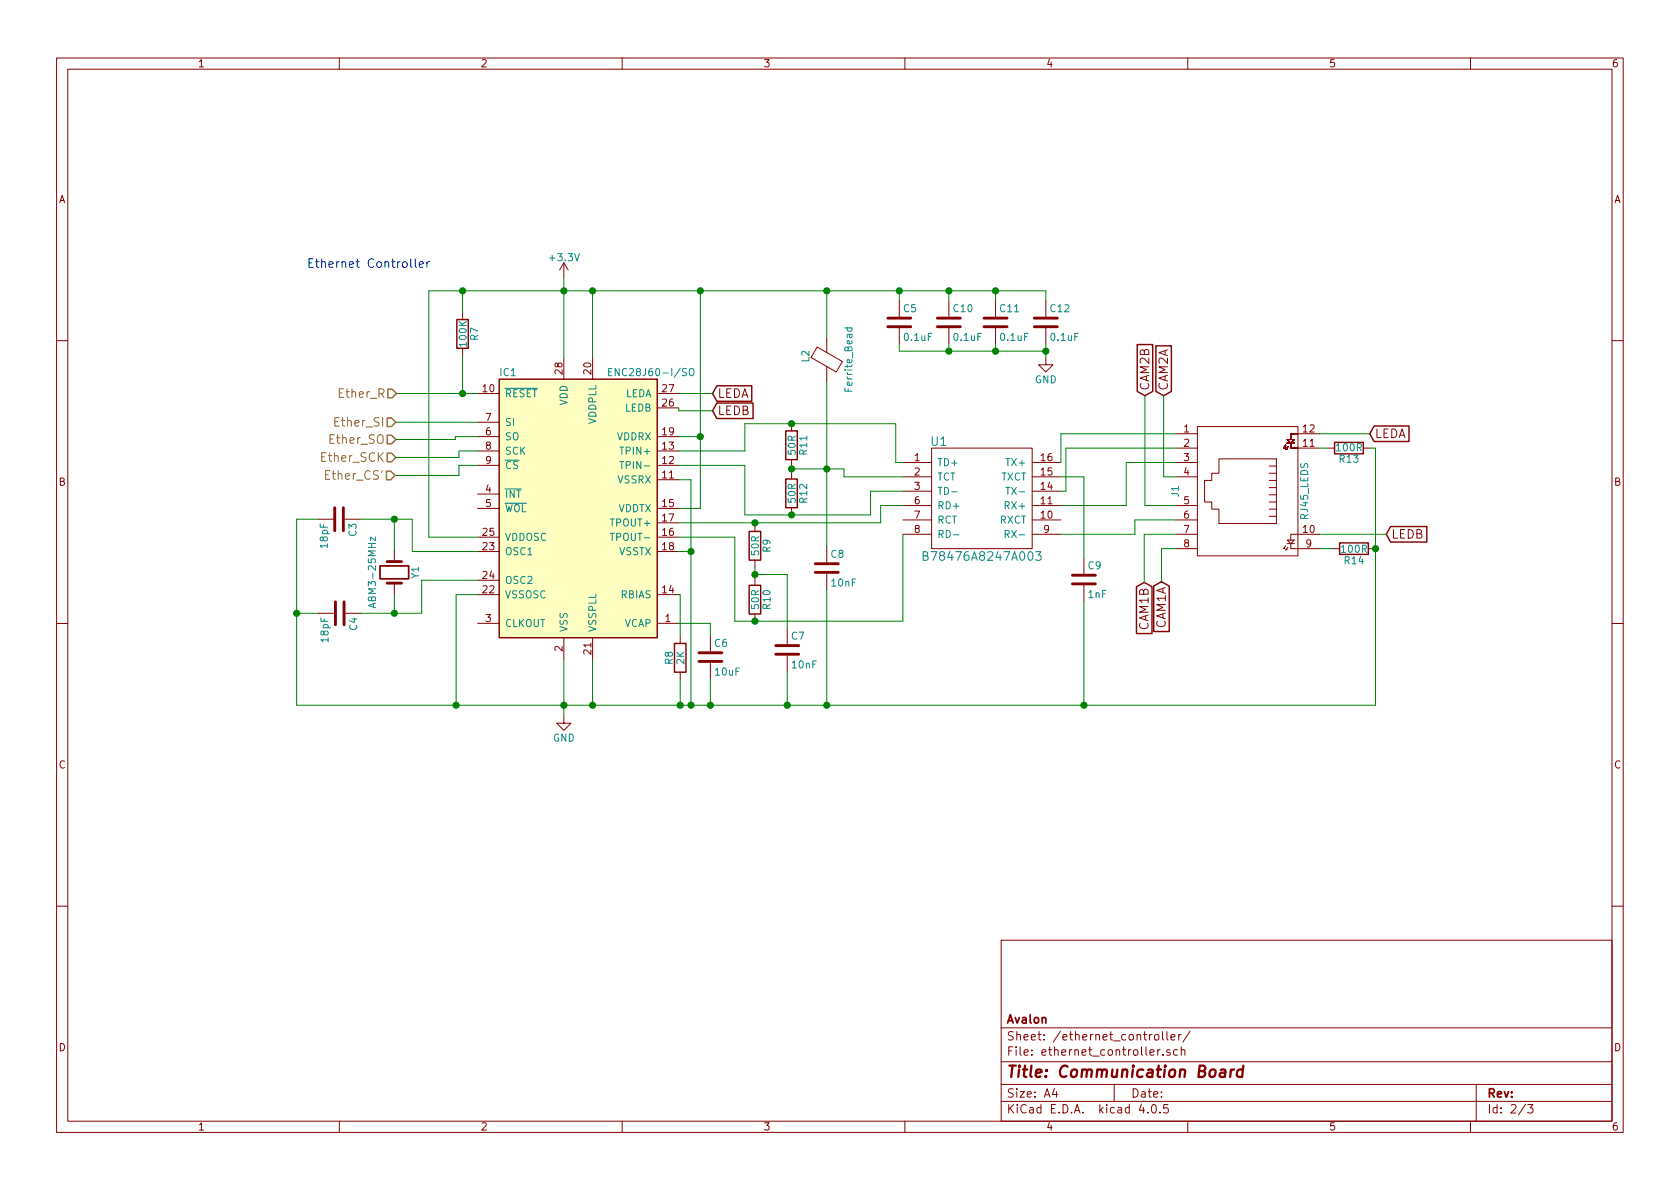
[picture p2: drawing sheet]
EESchema Schematic File Version 4
LIBS:avalon_communication_board-cache
EELAYER 26 0
EELAYER END
$Descr A4 11693 8268
encoding utf-8
Sheet 2 3
Title "Communication Board"
Date ""
Rev ""
Comp "Avalon"
Comment1 ""
Comment2 ""
Comment3 ""
Comment4 ""
$EndDescr
$Comp
L avalon_communication_board-rescue:ENC28J60-I_SO IC1
U 1 1
P 4025 3530
F 0 "IC1" H 3475 4480 50  0000 L CNN
F 1 "ENC28J60-I/SO" H 4225 4480 50  0000 L CNN
F 2 "SMD_Packages:SOIC-28" H 4025 3530 50  0001 C CIN
F 3 "" H 4025 3530 50  0000 C CNN
	1    4025 3530
	1    0    0    -1  
$EndComp
$Comp
L conn:RJ45_LEDS J1
U 1 1
P 8685 3410
F 0 "J1" H 8685 2910 50  0000 C CNN
F 1 "RJ45_LEDS" H 8685 3810 50  0000 C CNN
F 2 "Communication Board Footprints:RJHSE-5381" H 8685 3360 50  0001 C CNN
F 3 "" H 8685 3360 50  0000 C CNN
	1    8685 3410
	0    1    1    0   
$EndComp
$Comp
L avalon_communication_board-rescue:B78476A8247A003 U1
U 1 1
P 6835 3360
AR Path="/5A9219B0" Ref="U1"  Part="1" 
AR Path="/5A91950F/5A9219B0" Ref="U1"  Part="1" 
F 0 "U1" H 6535 3660 60  0000 C CNN
F 1 "B78476A8247A003" H 6835 2860 60  0000 C CNN
F 2 "Communication Board Footprints:B78476A8247A003" H 6835 3360 60  0001 C CNN
F 3 "" H 6835 3360 60  0001 C CNN
	1    6835 3360
	1    0    0    -1  
$EndComp
$Comp
L power:+3.3V #PWR029
U 1 1
P 3925 1920
F 0 "#PWR029" H 3925 1770 50  0001 C CNN
F 1 "+3.3V" H 3925 2060 50  0000 C CNN
F 2 "" H 3925 1920 50  0000 C CNN
F 3 "" H 3925 1920 50  0000 C CNN
	1    3925 1920
	1    0    0    -1  
$EndComp
Text GLabel 4960 2730 2    60   Input ~ 0
LEDA
Text GLabel 4960 2850 2    60   Input ~ 0
LEDB
Text GLabel 9535 3010 2    60   Input ~ 0
LEDA
$Comp
L Device:R R13
U 1 1
P 9390 3110
F 0 "R13" V 9310 3110 50  0000 C CNN
F 1 "100R" V 9390 3110 50  0000 C CNN
F 2 "Resistors_SMD:R_1206_HandSoldering" V 9320 3110 50  0001 C CNN
F 3 "" H 9390 3110 50  0000 C CNN
	1    9390 3110
	0    -1   -1   0   
$EndComp
Text GLabel 9650 3710 2    60   Input ~ 0
LEDB
$Comp
L Device:R R14
U 1 1
P 9425 3810
F 0 "R14" V 9505 3810 50  0000 C CNN
F 1 "100R" V 9425 3810 50  0000 C CNN
F 2 "Resistors_SMD:R_1206_HandSoldering" V 9355 3810 50  0001 C CNN
F 3 "" H 9425 3810 50  0000 C CNN
	1    9425 3810
	0    1    1    0   
$EndComp
$Comp
L power:GND #PWR030
U 1 1
P 3925 4975
F 0 "#PWR030" H 3925 4725 50  0001 C CNN
F 1 "GND" H 3925 4825 50  0000 C CNN
F 2 "" H 3925 4975 50  0000 C CNN
F 3 "" H 3925 4975 50  0000 C CNN
	1    3925 4975
	1    0    0    -1  
$EndComp
Text GLabel 8085 4040 3    60   Input ~ 0
CAM1A
Text GLabel 7965 4045 3    60   Input ~ 0
CAM1B
Text GLabel 7970 2745 1    60   Input ~ 0
CAM2B
Text GLabel 8100 2745 1    60   Input ~ 0
CAM2A
$Comp
L Device:C C9
U 1 1
P 7545 4025
F 0 "C9" H 7570 4125 50  0000 L CNN
F 1 "1nF" H 7570 3925 50  0000 L CNN
F 2 "Capacitors_SMD:C_1206_HandSoldering" H 7583 3875 50  0001 C CNN
F 3 "" H 7545 4025 50  0000 C CNN
	1    7545 4025
	1    0    0    -1  
$EndComp
$Comp
L Device:R R11
U 1 1
P 5510 3090
F 0 "R11" V 5590 3090 50  0000 C CNN
F 1 "50R" V 5510 3090 50  0000 C CNN
F 2 "Resistors_SMD:R_0603_HandSoldering" V 5440 3090 50  0001 C CNN
F 3 "" H 5510 3090 50  0000 C CNN
	1    5510 3090
	1    0    0    -1  
$EndComp
$Comp
L Device:R R12
U 1 1
P 5510 3425
F 0 "R12" V 5590 3425 50  0000 C CNN
F 1 "50R" V 5510 3425 50  0000 C CNN
F 2 "Resistors_SMD:R_0603_HandSoldering" V 5440 3425 50  0001 C CNN
F 3 "" H 5510 3425 50  0000 C CNN
	1    5510 3425
	1    0    0    -1  
$EndComp
$Comp
L Device:C C8
U 1 1
P 5755 3945
F 0 "C8" H 5780 4045 50  0000 L CNN
F 1 "10nF" H 5780 3845 50  0000 L CNN
F 2 "Capacitors_SMD:C_1206_HandSoldering" H 5793 3795 50  0001 C CNN
F 3 "" H 5755 3945 50  0000 C CNN
	1    5755 3945
	1    0    0    -1  
$EndComp
$Comp
L Device:R R9
U 1 1
P 5255 3790
F 0 "R9" V 5335 3790 50  0000 C CNN
F 1 "50R" V 5255 3790 50  0000 C CNN
F 2 "Resistors_SMD:R_0603_HandSoldering" V 5185 3790 50  0001 C CNN
F 3 "" H 5255 3790 50  0000 C CNN
	1    5255 3790
	1    0    0    -1  
$EndComp
$Comp
L Device:R R10
U 1 1
P 5255 4165
F 0 "R10" V 5335 4165 50  0000 C CNN
F 1 "50R" V 5255 4165 50  0000 C CNN
F 2 "Resistors_SMD:R_0603_HandSoldering" V 5185 4165 50  0001 C CNN
F 3 "" H 5255 4165 50  0000 C CNN
	1    5255 4165
	1    0    0    -1  
$EndComp
$Comp
L Device:C C7
U 1 1
P 5480 4515
F 0 "C7" H 5505 4615 50  0000 L CNN
F 1 "10nF" H 5505 4415 50  0000 L CNN
F 2 "Capacitors_SMD:C_1206_HandSoldering" H 5518 4365 50  0001 C CNN
F 3 "" H 5480 4515 50  0000 C CNN
	1    5480 4515
	1    0    0    -1  
$EndComp
Wire Wire Line
	4125 2015 4125 2480
Wire Wire Line
	2985 2015 3220 2015
Wire Wire Line
	4725 2730 4960 2730
Wire Wire Line
	4725 2850 4960 2850
Wire Wire Line
	9185 3010 9535 3010
Wire Wire Line
	9185 3110 9240 3110
Wire Wire Line
	9185 3710 9650 3710
Wire Wire Line
	9185 3810 9275 3810
Wire Wire Line
	9575 4900 9575 3810
Wire Wire Line
	9575 3110 9540 3110
Wire Wire Line
	6235 2940 6235 3210
Wire Wire Line
	6235 3210 6285 3210
Wire Wire Line
	6060 3410 6285 3410
Wire Wire Line
	4725 3030 4875 3030
Wire Wire Line
	4875 2015 4875 3030
Connection ~ 4125 2015
Wire Wire Line
	4725 2850 4725 2830
Wire Wire Line
	4875 3530 4725 3530
Connection ~ 4875 3030
Wire Wire Line
	4725 3330 4810 3330
Wire Wire Line
	4810 3330 4810 3830
Wire Wire Line
	4810 3830 4725 3830
Wire Wire Line
	3925 4580 3925 4900
Wire Wire Line
	2065 4900 3175 4900
Connection ~ 4810 3830
Wire Wire Line
	4125 4580 4125 4900
Connection ~ 4125 4900
Wire Wire Line
	8085 4040 8085 3810
Wire Wire Line
	8085 3810 8185 3810
Wire Wire Line
	7965 4045 7965 3710
Wire Wire Line
	7965 3710 8185 3710
Connection ~ 4810 4900
Wire Wire Line
	4725 3130 5185 3130
Wire Wire Line
	5185 3130 5185 2940
Wire Wire Line
	5185 2940 5510 2940
Wire Wire Line
	4725 3230 5185 3230
Wire Wire Line
	5185 3575 5510 3575
Wire Wire Line
	5185 3230 5185 3575
Wire Wire Line
	5510 3240 5510 3255
Wire Wire Line
	6060 3575 6060 3410
Connection ~ 5510 3575
Connection ~ 5510 2940
Wire Wire Line
	5510 3255 5755 3255
Wire Wire Line
	5755 2645 5755 3255
Connection ~ 5510 3255
Connection ~ 4875 2015
Connection ~ 5755 3255
Wire Wire Line
	6285 3310 5875 3310
Wire Wire Line
	5875 3310 5875 3255
Connection ~ 5755 4900
Wire Wire Line
	5755 2015 5755 2345
Wire Wire Line
	5755 4095 5755 4900
Wire Wire Line
	4725 3630 5255 3630
Wire Wire Line
	5255 3630 5255 3640
Wire Wire Line
	4725 3730 5115 3730
Wire Wire Line
	5115 3730 5115 4315
Wire Wire Line
	5115 4315 5255 4315
Wire Wire Line
	5255 3940 5255 3990
Wire Wire Line
	6130 3630 6130 3510
Wire Wire Line
	6130 3510 6285 3510
Connection ~ 5255 3630
Wire Wire Line
	6285 4315 6285 3710
Connection ~ 5255 4315
Wire Wire Line
	5255 3990 5480 3990
Wire Wire Line
	5480 3990 5480 4365
Connection ~ 5255 3990
Wire Wire Line
	5480 4665 5480 4900
Connection ~ 5480 4900
Wire Wire Line
	7385 3310 7545 3310
Wire Wire Line
	7545 3310 7545 3875
Wire Wire Line
	7545 4900 7545 4175
Wire Wire Line
	7840 3510 7385 3510
Wire Wire Line
	7840 3210 7840 3510
Wire Wire Line
	7385 3710 7900 3710
Wire Wire Line
	7900 3710 7900 3610
$Comp
L Device:R R7
U 1 1
P 3220 2315
F 0 "R7" V 3300 2315 50  0000 C CNN
F 1 "100K" V 3220 2315 50  0000 C CNN
F 2 "Resistors_SMD:R_1206_HandSoldering" V 3150 2315 50  0001 C CNN
F 3 "" H 3220 2315 50  0000 C CNN
	1    3220 2315
	1    0    0    -1  
$EndComp
Wire Wire Line
	3220 2465 3220 2730
Wire Wire Line
	3220 2730 3325 2730
Wire Wire Line
	3220 2165 3220 2015
$Comp
L Device:C C6
U 1 1
P 4945 4565
F 0 "C6" H 4970 4665 50  0000 L CNN
F 1 "10uF" H 4970 4465 50  0000 L CNN
F 2 "Capacitors_SMD:C_1206_HandSoldering" H 4983 4415 50  0001 C CNN
F 3 "" H 4945 4565 50  0000 C CNN
	1    4945 4565
	1    0    0    -1  
$EndComp
$Comp
L Device:R R8
U 1 1
P 4735 4570
F 0 "R8" V 4655 4570 50  0000 C CNN
F 1 "2K" V 4735 4570 50  0000 C CNN
F 2 "Resistors_SMD:R_1206_HandSoldering" V 4665 4570 50  0001 C CNN
F 3 "" H 4735 4570 50  0000 C CNN
	1    4735 4570
	1    0    0    -1  
$EndComp
Wire Wire Line
	4725 4330 4945 4330
Wire Wire Line
	4945 4330 4945 4415
Wire Wire Line
	4725 4130 4735 4130
Wire Wire Line
	4735 4130 4735 4420
Wire Wire Line
	4735 4720 4735 4900
Connection ~ 4735 4900
Wire Wire Line
	4945 4715 4945 4900
Connection ~ 4945 4900
Connection ~ 9575 3810
Connection ~ 7545 4900
Wire Wire Line
	3325 3730 2985 3730
Connection ~ 3925 4900
Wire Wire Line
	2985 3730 2985 2015
Connection ~ 3220 2015
Wire Wire Line
	7385 3010 8185 3010
Wire Wire Line
	7385 3410 7420 3410
Wire Wire Line
	7420 3110 8185 3110
Wire Wire Line
	7385 3010 7385 3210
Wire Wire Line
	7840 3210 8185 3210
Wire Wire Line
	7420 3410 7420 3110
Wire Wire Line
	7900 3610 8185 3610
Wire Wire Line
	8100 2745 8100 3310
Wire Wire Line
	8100 3310 8185 3310
Wire Wire Line
	7970 2745 7970 3510
Wire Wire Line
	7970 3510 8185 3510
Wire Wire Line
	2760 2730 3215 2730
Wire Wire Line
	2755 2930 3325 2930
Wire Wire Line
	2755 3050 3170 3050
Wire Wire Line
	3170 3050 3170 3030
Wire Wire Line
	3170 3030 3325 3030
Wire Wire Line
	2755 3175 3195 3175
Wire Wire Line
	3195 3175 3195 3130
Wire Wire Line
	3195 3130 3325 3130
Wire Wire Line
	2750 3300 3195 3300
Wire Wire Line
	3195 3300 3195 3230
Wire Wire Line
	3195 3230 3325 3230
$Comp
L Device:Crystal Y1
U 1 1
P 2745 3975
F 0 "Y1" H 2745 4125 50  0000 C CNN
F 1 "ABM3-25MHz" H 2745 3825 50  0000 C CNN
F 2 "Crystals:Crystal_SMD_5032-2pin_5.0x3.2mm_HandSoldering" H 2745 3975 50  0001 C CNN
F 3 "" H 2745 3975 50  0000 C CNN
	1    2745 3975
	0    1    1    0   
$EndComp
$Comp
L Device:C C3
U 1 1
P 2360 3605
F 0 "C3" H 2385 3705 50  0000 L CNN
F 1 "18pF" H 2385 3505 50  0000 L CNN
F 2 "Capacitors_SMD:C_1206_HandSoldering" H 2398 3455 50  0001 C CNN
F 3 "" H 2360 3605 50  0000 C CNN
	1    2360 3605
	0    1    1    0   
$EndComp
$Comp
L Device:C C4
U 1 1
P 2365 4260
F 0 "C4" H 2390 4360 50  0000 L CNN
F 1 "18pF" H 2390 4160 50  0000 L CNN
F 2 "Capacitors_SMD:C_1206_HandSoldering" H 2403 4110 50  0001 C CNN
F 3 "" H 2365 4260 50  0000 C CNN
	1    2365 4260
	0    1    1    0   
$EndComp
Wire Wire Line
	2515 4260 2745 4260
Wire Wire Line
	2745 3605 2745 3825
Wire Wire Line
	2745 4260 2745 4125
Wire Wire Line
	2870 3830 3325 3830
Wire Wire Line
	2935 4260 2935 4030
Wire Wire Line
	2935 4030 3325 4030
Connection ~ 2745 4260
Wire Wire Line
	2065 3605 2065 4260
Wire Wire Line
	2065 4260 2215 4260
Connection ~ 2065 4260
Wire Wire Line
	3325 4130 3175 4130
Wire Wire Line
	3175 4130 3175 4900
Connection ~ 3175 4900
Text HLabel 2760 2730 0    60   Input ~ 0
Ether_R
Text HLabel 2755 2930 0    60   Input ~ 0
Ether_SI
Text HLabel 2755 3050 0    60   Input ~ 0
Ether_SO
Text HLabel 2755 3175 0    60   Input ~ 0
Ether_SCK
Text HLabel 2750 3300 0    60   Input ~ 0
Ether_CS'
Wire Wire Line
	2065 3605 2210 3605
Wire Wire Line
	2510 3605 2745 3605
Wire Wire Line
	2870 3605 2870 3830
Connection ~ 2745 3605
Wire Wire Line
	6260 2015 6260 2085
Connection ~ 5755 2015
Wire Wire Line
	6605 2015 6605 2085
Connection ~ 6260 2015
Wire Wire Line
	6930 2015 6930 2085
Connection ~ 6605 2015
Wire Wire Line
	7280 2015 7280 2085
Connection ~ 6930 2015
$Comp
L power:GND #PWR031
U 1 1
P 7280 2480
F 0 "#PWR031" H 7280 2230 50  0001 C CNN
F 1 "GND" H 7280 2330 50  0000 C CNN
F 2 "" H 7280 2480 50  0000 C CNN
F 3 "" H 7280 2480 50  0000 C CNN
	1    7280 2480
	1    0    0    -1  
$EndComp
Wire Wire Line
	7280 2385 7280 2435
Wire Wire Line
	6930 2385 6930 2435
Wire Wire Line
	6260 2435 6605 2435
Connection ~ 7280 2435
Wire Wire Line
	6605 2385 6605 2435
Connection ~ 6930 2435
Wire Wire Line
	6260 2385 6260 2435
Connection ~ 6605 2435
$Comp
L Device:C C5
U 1 1
P 6260 2235
F 0 "C5" H 6285 2335 50  0000 L CNN
F 1 "0.1uF" H 6285 2135 50  0000 L CNN
F 2 "Capacitors_SMD:C_1206_HandSoldering" H 6298 2085 50  0001 C CNN
F 3 "" H 6260 2235 50  0000 C CNN
	1    6260 2235
	1    0    0    -1  
$EndComp
$Comp
L Device:C C10
U 1 1
P 6605 2235
F 0 "C10" H 6630 2335 50  0000 L CNN
F 1 "0.1uF" H 6630 2135 50  0000 L CNN
F 2 "Capacitors_SMD:C_1206_HandSoldering" H 6643 2085 50  0001 C CNN
F 3 "" H 6605 2235 50  0000 C CNN
	1    6605 2235
	1    0    0    -1  
$EndComp
$Comp
L Device:C C11
U 1 1
P 6930 2235
F 0 "C11" H 6955 2335 50  0000 L CNN
F 1 "0.1uF" H 6955 2135 50  0000 L CNN
F 2 "Capacitors_SMD:C_1206_HandSoldering" H 6968 2085 50  0001 C CNN
F 3 "" H 6930 2235 50  0000 C CNN
	1    6930 2235
	1    0    0    -1  
$EndComp
$Comp
L Device:C C12
U 1 1
P 7280 2235
F 0 "C12" H 7305 2335 50  0000 L CNN
F 1 "0.1uF" H 7305 2135 50  0000 L CNN
F 2 "Capacitors_SMD:C_1206_HandSoldering" H 7318 2085 50  0001 C CNN
F 3 "" H 7280 2235 50  0000 C CNN
	1    7280 2235
	1    0    0    -1  
$EndComp
$Comp
L Device:Ferrite_Bead L2
U 1 1
P 5755 2495
F 0 "L2" V 5605 2520 50  0000 C CNN
F 1 "Ferrite_Bead" V 5905 2495 50  0000 C CNN
F 2 "Resistors_SMD:R_1206_HandSoldering" V 5685 2495 50  0001 C CNN
F 3 "" H 5755 2495 50  0000 C CNN
	1    5755 2495
	1    0    0    -1  
$EndComp
Text Notes 2995 1855 2    60   ~ 0
Ethernet Controller
Wire Wire Line
	3925 1920 3925 2015
Connection ~ 3925 2015
Wire Wire Line
	4125 2015 4875 2015
Wire Wire Line
	4875 3030 4875 3530
Wire Wire Line
	4810 3830 4810 4900
Wire Wire Line
	4125 4900 4735 4900
Wire Wire Line
	4810 4900 4945 4900
Wire Wire Line
	5510 3575 6060 3575
Wire Wire Line
	5510 2940 6235 2940
Wire Wire Line
	5510 3255 5510 3275
Wire Wire Line
	4875 2015 5755 2015
Wire Wire Line
	5755 3255 5875 3255
Wire Wire Line
	5755 3255 5755 3795
Wire Wire Line
	5755 4900 7545 4900
Wire Wire Line
	5255 3630 6130 3630
Wire Wire Line
	5255 4315 6285 4315
Wire Wire Line
	5255 3990 5255 4015
Wire Wire Line
	5480 4900 5755 4900
Wire Wire Line
	4735 4900 4810 4900
Wire Wire Line
	4945 4900 5480 4900
Wire Wire Line
	9575 3810 9575 3110
Wire Wire Line
	7545 4900 9575 4900
Wire Wire Line
	3925 4900 3925 4975
Wire Wire Line
	3925 4900 4125 4900
Wire Wire Line
	3220 2015 3925 2015
Wire Wire Line
	2745 4260 2935 4260
Wire Wire Line
	2065 4260 2065 4900
Wire Wire Line
	3175 4900 3925 4900
Wire Wire Line
	2745 3605 2870 3605
Wire Wire Line
	5755 2015 6260 2015
Wire Wire Line
	6260 2015 6605 2015
Wire Wire Line
	6605 2015 6930 2015
Wire Wire Line
	6930 2015 7280 2015
Wire Wire Line
	7280 2435 7280 2480
Wire Wire Line
	6930 2435 7280 2435
Wire Wire Line
	6605 2435 6930 2435
Wire Wire Line
	3925 2015 3925 2480
Wire Wire Line
	3925 2015 4125 2015
$EndSCHEMATC
